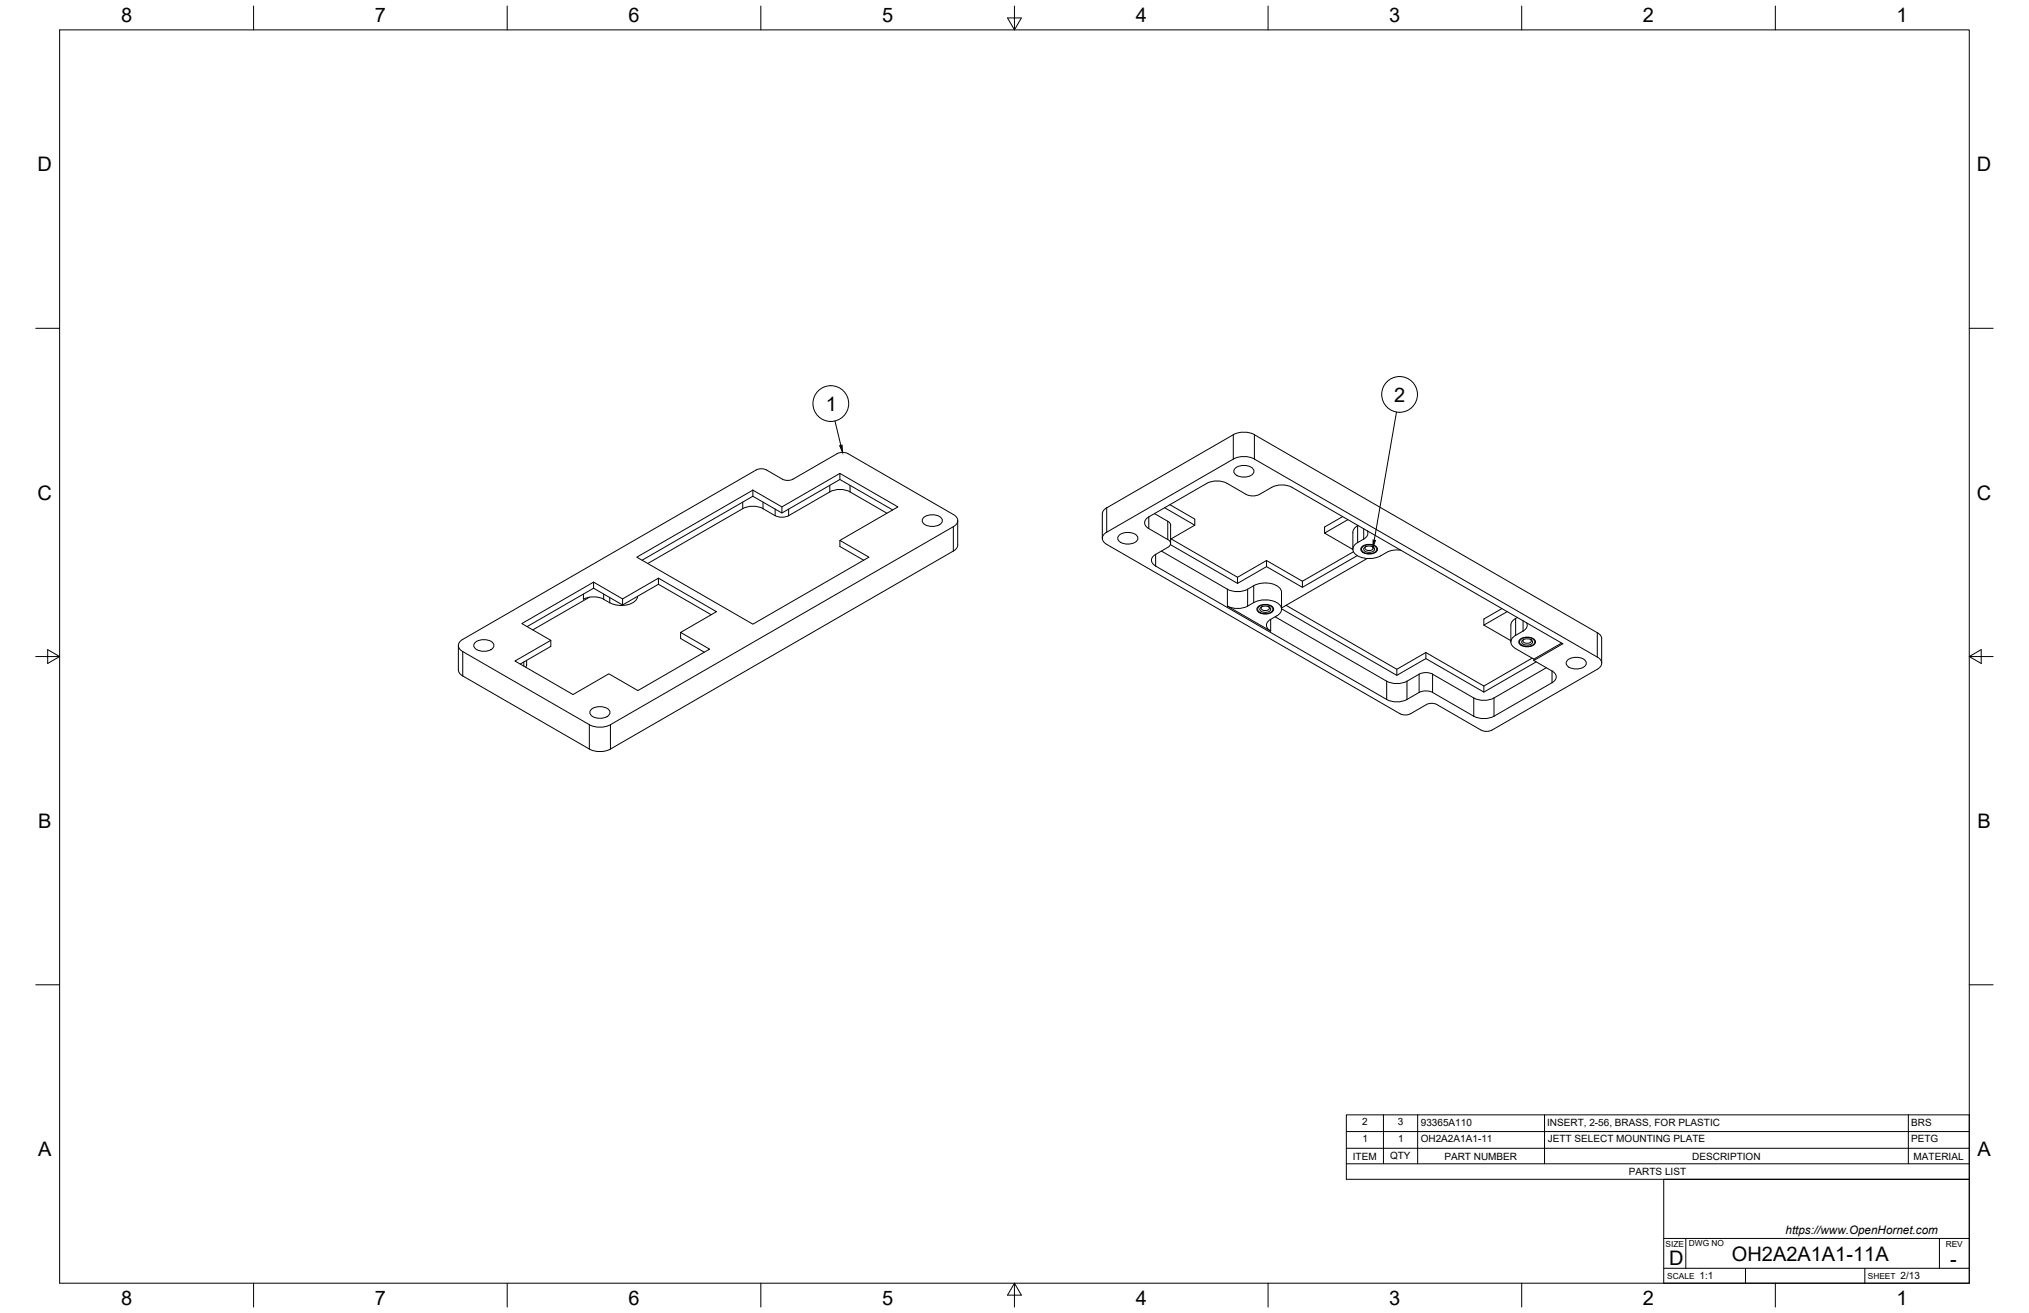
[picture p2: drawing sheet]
<svg xmlns="http://www.w3.org/2000/svg" width="864mm" height="559mm" viewBox="0 0 864 559" stroke-linecap="round" stroke-linejoin="round" font-family="sans-serif">
<!-- layer: Visible Narrow -->
<g fill="none" stroke="#000" stroke-width=".43">
<path d="M524.9 185v10.4M533.9 185v10.4M316.1 213.7v2.8M324.8 213.7v2.8M329.9 216.7v2.8M335.7 216.7v2.8M353.2 206.6v2.8M361.8 206.6v2.8M471 216.1v10.4M488.9 220v5M405.8 224.2v10.3M491.9 235.9v5"/>
<path d="M497 221.8v7.8M577.8 223.7v7.2M580.4 225v4.4M248.3 252.8v2.3M256.9 252.8v2.3M259.5 254.3v2.2M522.4 250.8v7.2M531 250.8v7.2M533.6 249.3v7.2M197 277.3v10.4M540.8 263.6v5M645.1 263.2v7.2"/>
<path d="M648.3 264.2v4.4M679.9 269.3v10.4M222.9 281.7v1.8M590.2 289.9v7.8M598.8 289.9v7.8M604 286.9v7.8M609.7 286.9v7.8M627.3 297.1v7.7M635.9 297.1v7.7M660.6 285.6v5M250.8 308.4v10.4M259.8 308.4v10.4"/>
</g>
<!-- layer: Visible -->
<g fill="none" stroke="#000" stroke-width=".43">
<path d="M525.8 199.2a5.7 5.7 0 0 1 7.9 .9 2.93 2.93 0 0 1-3.4 2.9 4.4 4.4 0 0 1-5.2-2.4zM316.1 216.5l-40.4 23.3M316.1 216.5a9.5 9.5 0 0 1 8.7 0M320.4 208.6v2.6M324.8 216.5l5.1 3M326.3 200l7.3 4.2 2.7 .2 1.2-.5 18.9-10.9 1.2-.4h2l1.3 .4 44.9 26M326.3 200l-2.6-.5-1.9 .5-124.8 72.1a2.74 2.74 0 0 0-1.9 2.6 2.74 2.74 0 0 0 1.9 2.6l53.8 31.1M329.9 219.4a6.4 6.4 0 0 0 5.8 0M332.8 215.7v2.6M353.2 209.3a9.5 9.5 0 0 1 8.6 0M353.2 209.4l-17.5 10.1M357.5 201.5v2.6"/>
<path d="M361.8 209.4l15.7 9M379.9 217l-22.4-12.9-24.7 14.2-12.4-7.1-47.1 27.2M405.8 219a2.74 2.74 0 0 1 1.8 2.6 2.74 2.74 0 0 1-1.8 2.6M491.4 218.6l6.1 3.5 .8 1.4M495.7 216.1l12.8 7.4-10.3 6M497.9 214.8l10.6 6.1v2.6M571.5 219.9l-7.7 4.4v2.6M271 237.1l49.4-28.5 12.4 7.1 24.7-14.2 24.7 14.2-24.7 14.3 12.3 7.1-49.4 28.5zM357.5 230v2.6l10.1 5.8M393.2 220.2a5.7 5.7 0 0 1 7.8 .9 2.93 2.93 0 0 1-3.4 2.9 4.4 4.4 0 0 1-5.1-2.4zM405.8 234.5l-146 84.3a9.9 9.9 0 0 1-9 0l-54.4-31.5-1.1-1.3-.2-.9v-10.4M405.8 224.2l-146 84.2"/>
<path d="M407.6 221.6v10.8l-.8 1.4-1 .7M469.2 229.1v-10.4l.2-.9 1.1-1.3 54.4-31.5a9.9 9.9 0 0 1 9 0l146 84.3M471 226.5l53.9-31.1a9.8 9.8 0 0 1 9 0l146 84.2a2.74 2.74 0 0 1 1.8 2.6 2.74 2.74 0 0 1-1.8 2.6l-44.9 26M471 226.5a2.74 2.74 0 0 0-1.8 2.6 2.74 2.74 0 0 0 1.8 2.6l124.9 72.1 1.9 .5 2-.3 7.9-4.4 2.7-.2 1.2 .5 18.8 10.9M476.4 227.7a5.7 5.7 0 0 1 7.9 .9 2.93 2.93 0 0 1-3.4 2.9 4.4 4.4 0 0 1-5.2-2.4zM494.3 234.5l28.1 16.3a9.5 9.5 0 0 0 8.6 0l2.6-1.5a10.1 10.1 0 0 1 11.2 1.1l.7 1.7-.1 7.2M498.1 231.8l28.6 16.5 12.4-7.1 15.2 8.8 23.4-13.5M498.2 223.5v7.8M498.4 229.3l28.3 16.4 12.4-7.2v2.7M573.7 221.1l-9.9 5.8 12 6.9M576.1 234.8l-21.8 12.6-15.2-8.9M578 223.6l-1.3 1-.8 1.4-.1 7.7"/>
<path d="M579.7 232.6a4.6 4.6 0 0 1 6.6 .9 3.2 3.2 0 0 1-4.2 2.3 2.27 2.27 0 0 1-2.7-2.7zM580 232.7a4.2 4.2 0 0 1 6 .8 2.84 2.84 0 0 1-3.6 2.1 2.16 2.16 0 0 1-2.7-2.5zM580.7 233.1a2.87 2.87 0 0 1 4.4 .6 2.71 2.71 0 0 1-4.7 0zM581.3 232.7l-.2 .2a1.57 1.57 0 0 0 2.4 1.3l1-.7-.3-.8M581.9 237.7l-36.5 21M582 225.9l.2 1.1-.3 1.1a8.2 8.2 0 0 1-4.1 2.8 2.98 2.98 0 0 0-2 2.8 2.98 2.98 0 0 0 2 2.9 10.9 10.9 0 0 0 9.9 0M596.3 234.2a9.5 9.5 0 0 0-6.1 .9l-2.6 1.5M250.9 254.2l-24.1 13.9M252.6 247.8v2.5M265 254.9v2.6M271.4 253.8a5.8 5.8 0 0 1-6.1 3.9l-4.3-.6-4.1-2a9.4 9.4 0 0 0-8.6-.1M280.2 246.1v2.6"/>
<path d="M522.4 257.9a9.5 9.5 0 0 0 8.6 .1 11.7 11.7 0 0 1 11.6-2 3.1 3.1 0 0 1 2.6 2.2 3.1 3.1 0 0 1-1 3.3l-.8 .6a7.3 7.3 0 0 0-4.2 3.1 2.67 2.67 0 0 0 1.6 3.4zM526.7 245.7v2.6M535.5 258.2a4.6 4.6 0 0 1 6.6 .9 3.2 3.2 0 0 1-4.3 2.2 2.27 2.27 0 0 1-2.7-2.7zM535.8 258.3a4.2 4.2 0 0 1 6 .8 2.84 2.84 0 0 1-3.6 2.1 2.16 2.16 0 0 1-2.8-2.5zM536.5 258.6a2.87 2.87 0 0 1 4.4 .7 2.71 2.71 0 0 1-4.7 0zM537.1 258.2l-.3 .3a1.57 1.57 0 0 0 2.5 1.3l1-.7-.3-.9M545.4 259.1l49.1 28.3 12.4-7.1 24.7 14.3 22.3-12.9M547.4 257.6l47.1 27.2 12.4-7.1M554.3 247.4v2.6M639.3 259l-7.7 4.4v2.6M202.3 273.3a5.7 5.7 0 0 1 7.9 .9 2.93 2.93 0 0 1-3.4 3 4.4 4.4 0 0 1-5.2-2.5zM222.1 265.4l30.5-17.6 12.4 7.1 15.2-8.8 24.7 14.2-15.2 8.9 12.3 7.1-30.5 17.6-12.4-7.1-15.2 8.8-24.7-14.3 15.2-8.8z"/>
<path d="M234.4 272.5v2.6l-13 7.5M289.7 269.2v2.5l10.1 5.9M302.7 261.6l-22.5-12.9-15.2 8.8-12.4-7.2-28.3 16.4M542.7 262.5l47.5 27.4M606.9 277.7l24.7 14.3 20.5-11.9M606.9 277.7v2.6M641.5 260.3l-9.9 5.7 11.5 6.7M645.8 262.8l-1.8 1.2-.9 1.5v7.7M646.9 272.1a4.6 4.6 0 0 1 6.7 .9 3.2 3.2 0 0 1-4.3 2.2 2.27 2.27 0 0 1-2.7-2.7zM647.2 272.2a4.2 4.2 0 0 1 6 .8 2.84 2.84 0 0 1-3.6 2.1 2.16 2.16 0 0 1-2.7-2.5zM648 272.5a2.87 2.87 0 0 1 4.3 .7 2.71 2.71 0 0 1-4.6 0zM648.6 272.2l-.3 .2a1.57 1.57 0 0 0 2.5 1.3l.9-.7-.3-.8"/>
<path d="M649.8 265.1l.2 1.6-.6 1-1.1 .9a8.8 8.8 0 0 0-5 3.6 3 3 0 0 0 1.8 3.8l7.7 4.5M664.7 273.7l-11.9 6.8M679.9 269.3l1 .7 .8 1.4v10.8M224.2 281.1v1.8M224.2 282.9l-.5 1M590.2 289.9a9.5 9.5 0 0 0 8.7 0M594.5 284.8v2.6M604 286.9l-5.2 3M604 286.9a6.4 6.4 0 0 1 5.8 0M604 294.7a6.4 6.4 0 0 1 5.8 0M631.6 292v2.6M652.8 280.5v.6l7.8 4.5a2.63 2.63 0 0 1 1.8 2.5 2.63 2.63 0 0 1-1.8 2.5l-24.7 14.2a9.6 9.6 0 0 1-8.6 0l-17.6-10.1"/>
<path d="M652.8 281.1l12.4-7.1-115.3-66.6a9.5 9.5 0 0 0-8.6 0l-5.2 3a6.5 6.5 0 0 1-5.7 0l-8.1-4.7a9.5 9.5 0 0 0-8.6 0l-24.7 14.3a2.63 2.63 0 0 0-1.8 2.5 2.63 2.63 0 0 0 1.7 2.5l8.2 4.6a1.76 1.76 0 0 1 1.2 1.7 1.76 1.76 0 0 1-1.3 1.7l-5.1 2.9a2.65 2.65 0 0 0-1.8 2.5 2.65 2.65 0 0 0 1.8 2.5l98.3 56.8a9.5 9.5 0 0 0 8.7 0l5.1-3M658.2 284.2l-22.3 12.8a9.5 9.5 0 0 1-8.6 0l-17.6-10.1M667.3 280.9a5.7 5.7 0 0 1 7.8 .9 2.93 2.93 0 0 1-3.4 2.9 4.4 4.4 0 0 1-5.1-2.5zM250.8 308.4a9.9 9.9 0 0 0 9 0M251.7 301.9a5.7 5.7 0 0 1 7.9 .8 2.93 2.93 0 0 1-3.4 3 4.4 4.4 0 0 1-5.2-2.5zM630.5 310.7l2.6 .6 1.9-.6"/>
</g>
<!-- layer: Border -->
<g fill="none" stroke="#000" stroke-width=".43">
<path d="M25.4 12.7h812.8v533.4h-812.8zM107.9 2.6v10.1M215.9 2.6v10.1M323.8 2.6v10.1M428.8 7.6h5.9l-2.9 5.1zM431.8 2.6v10.1M539.7 2.6v10.1M647.7 2.6v10.1M755.6 2.6v10.1M15.2 139.7h10.2M838.2 139.7h10.1M15.2 279.4h10.2"/>
<path d="M20.3 276.5l5.1 2.9-5.1 3zM838.2 279.4l5.1-2.9v5.9zM838.2 279.4h10.1M15.2 419.1h10.2M838.2 419.1h10.1M107.9 546.1v10.2M215.9 546.1v10.2M323.8 546.1v10.2M431.8 546.1l2.9 5.1h-5.9zM431.8 546.1v10.2M539.7 546.1v10.2M647.7 546.1v10.2"/>
<path d="M755.6 546.1v10.2"/>
</g>
<!-- layer: Titleblock -->
<path d="M708.1 501.9h130.1v44.2h-130.1zM708.1 539.8h130.1M708.1 527.1h130.1M717.5 527.1v12.7M742.9 539.8v6.3M793.7 539.8v6.3M825.5 527.1v12.7" fill="none" stroke="#000" stroke-width=".43"/>
<!-- layer: Parts Lists -->
<path d="M573 474.5h265.2v27.4h-265.2zM588.8 474.5v20.8M603.4 474.5v20.8M657.4 474.5v20.8M812.2 474.5v20.8M573 495.3h265.2M573 488.7h265.2M573 481.6h265.2" fill="none" stroke="#000" stroke-width=".43"/>
<!-- layer: Balloons -->
<g fill="none" stroke="#000" stroke-width=".43">
<circle cx="353.6" cy="171.8" r="7.6"/>
<circle cx="595.7" cy="167.9" r="7.6"/>
</g>
<!-- layer: 0 -->
<path d="M357.4 189.7l1-.3 .2 3.1zM584.4 229.8l1 .2-1 2.9z" fill="#000" stroke="#000" stroke-width=".43"/>
<path d="M355.4 179.2l2.5 10.3M594.4 175.4l-9.5 54.5" fill="none" stroke="#000" stroke-width=".43"/>
<g font-size="8.5">
<text x="51.6" y="9.4">8</text>
<text x="159.5" y="9.4">7</text>
<text x="267.5" y="9.4">6</text>
<text x="375.4" y="9.3">5</text>
<text x="483.4" y="9.4">4</text>
<text x="591.3" y="9.4">3</text>
<text x="699.3" y="9.4">2</text>
<text x="807.2" y="9.4">1</text>
<text x="16" y="72.9">D</text>
<text x="841.4" y="72.9">D</text>
<text x="593.4" y="170.9">2</text>
<text x="351.6" y="174.8">1</text>
<text x="16" y="212.6">C</text>
<text x="841.4" y="212.6">C</text>
<text x="16.2" y="352.3">B</text>
<text x="841.7" y="352.3">B</text>
<text x="16.2" y="492">A</text>
<text x="841.7" y="492">A</text>
<text x="710.4" y="538.4">D</text>
<text x="737.2" y="536.7">OH2A2A1A1-11A</text>
<text x="830.1" y="538.8">-</text>
<text x="51.6" y="555.5">8</text>
<text x="159.5" y="555.5">7</text>
<text x="267.5" y="555.5">6</text>
<text x="375.4" y="555.4">5</text>
<text x="483.4" y="555.5">4</text>
<text x="591.3" y="555.5">3</text>
<text x="699.3" y="555.5">2</text>
<text x="807.2" y="555.5">1</text>
</g>
<text font-size="5" x="760" y="525.2">https://www.OpenHornet.com</text>
<g font-size="4.3">
<text x="579.8" y="478.8">2</text>
<text x="594.9" y="478.8">3</text>
<text x="604.7" y="479.1">93365A110</text>
<text x="658.5" y="479.1">INSERT, 2-56, BRASS, FOR PLASTIC</text>
<text x="813.5" y="479.1">BRS</text>
<text x="579.9" y="485.9">1</text>
<text x="595.1" y="485.9">1</text>
<text x="604.7" y="486.2">OH2A2A1A1-11</text>
<text x="658.8" y="486.2">JETT SELECT MOUNTING PLATE</text>
<text x="813.4" y="486.2">PETG</text>
<text x="575.8" y="493.5">ITEM</text>
<text x="591.7" y="493.4">QTY</text>
<text x="614.8" y="493.5">PART NUMBER</text>
<text x="720.3" y="493.5">DESCRIPTION</text>
<text x="814.5" y="493.5">MATERIAL</text>
<text x="693.3" y="500.1">PARTS LIST</text>
<text x="723.4" y="544.5">1:1</text>
<text x="809" y="544.5">2/13</text>
</g>
<g font-size="3.5">
<text x="708.9" y="530.9">SIZE</text>
<text x="718.9" y="530.5">DWG NO</text>
<text x="828.2" y="530.9">REV</text>
<text x="709.6" y="544.2">SCALE</text>
<text x="795" y="544.2">SHEET</text>
</g>
</svg>
